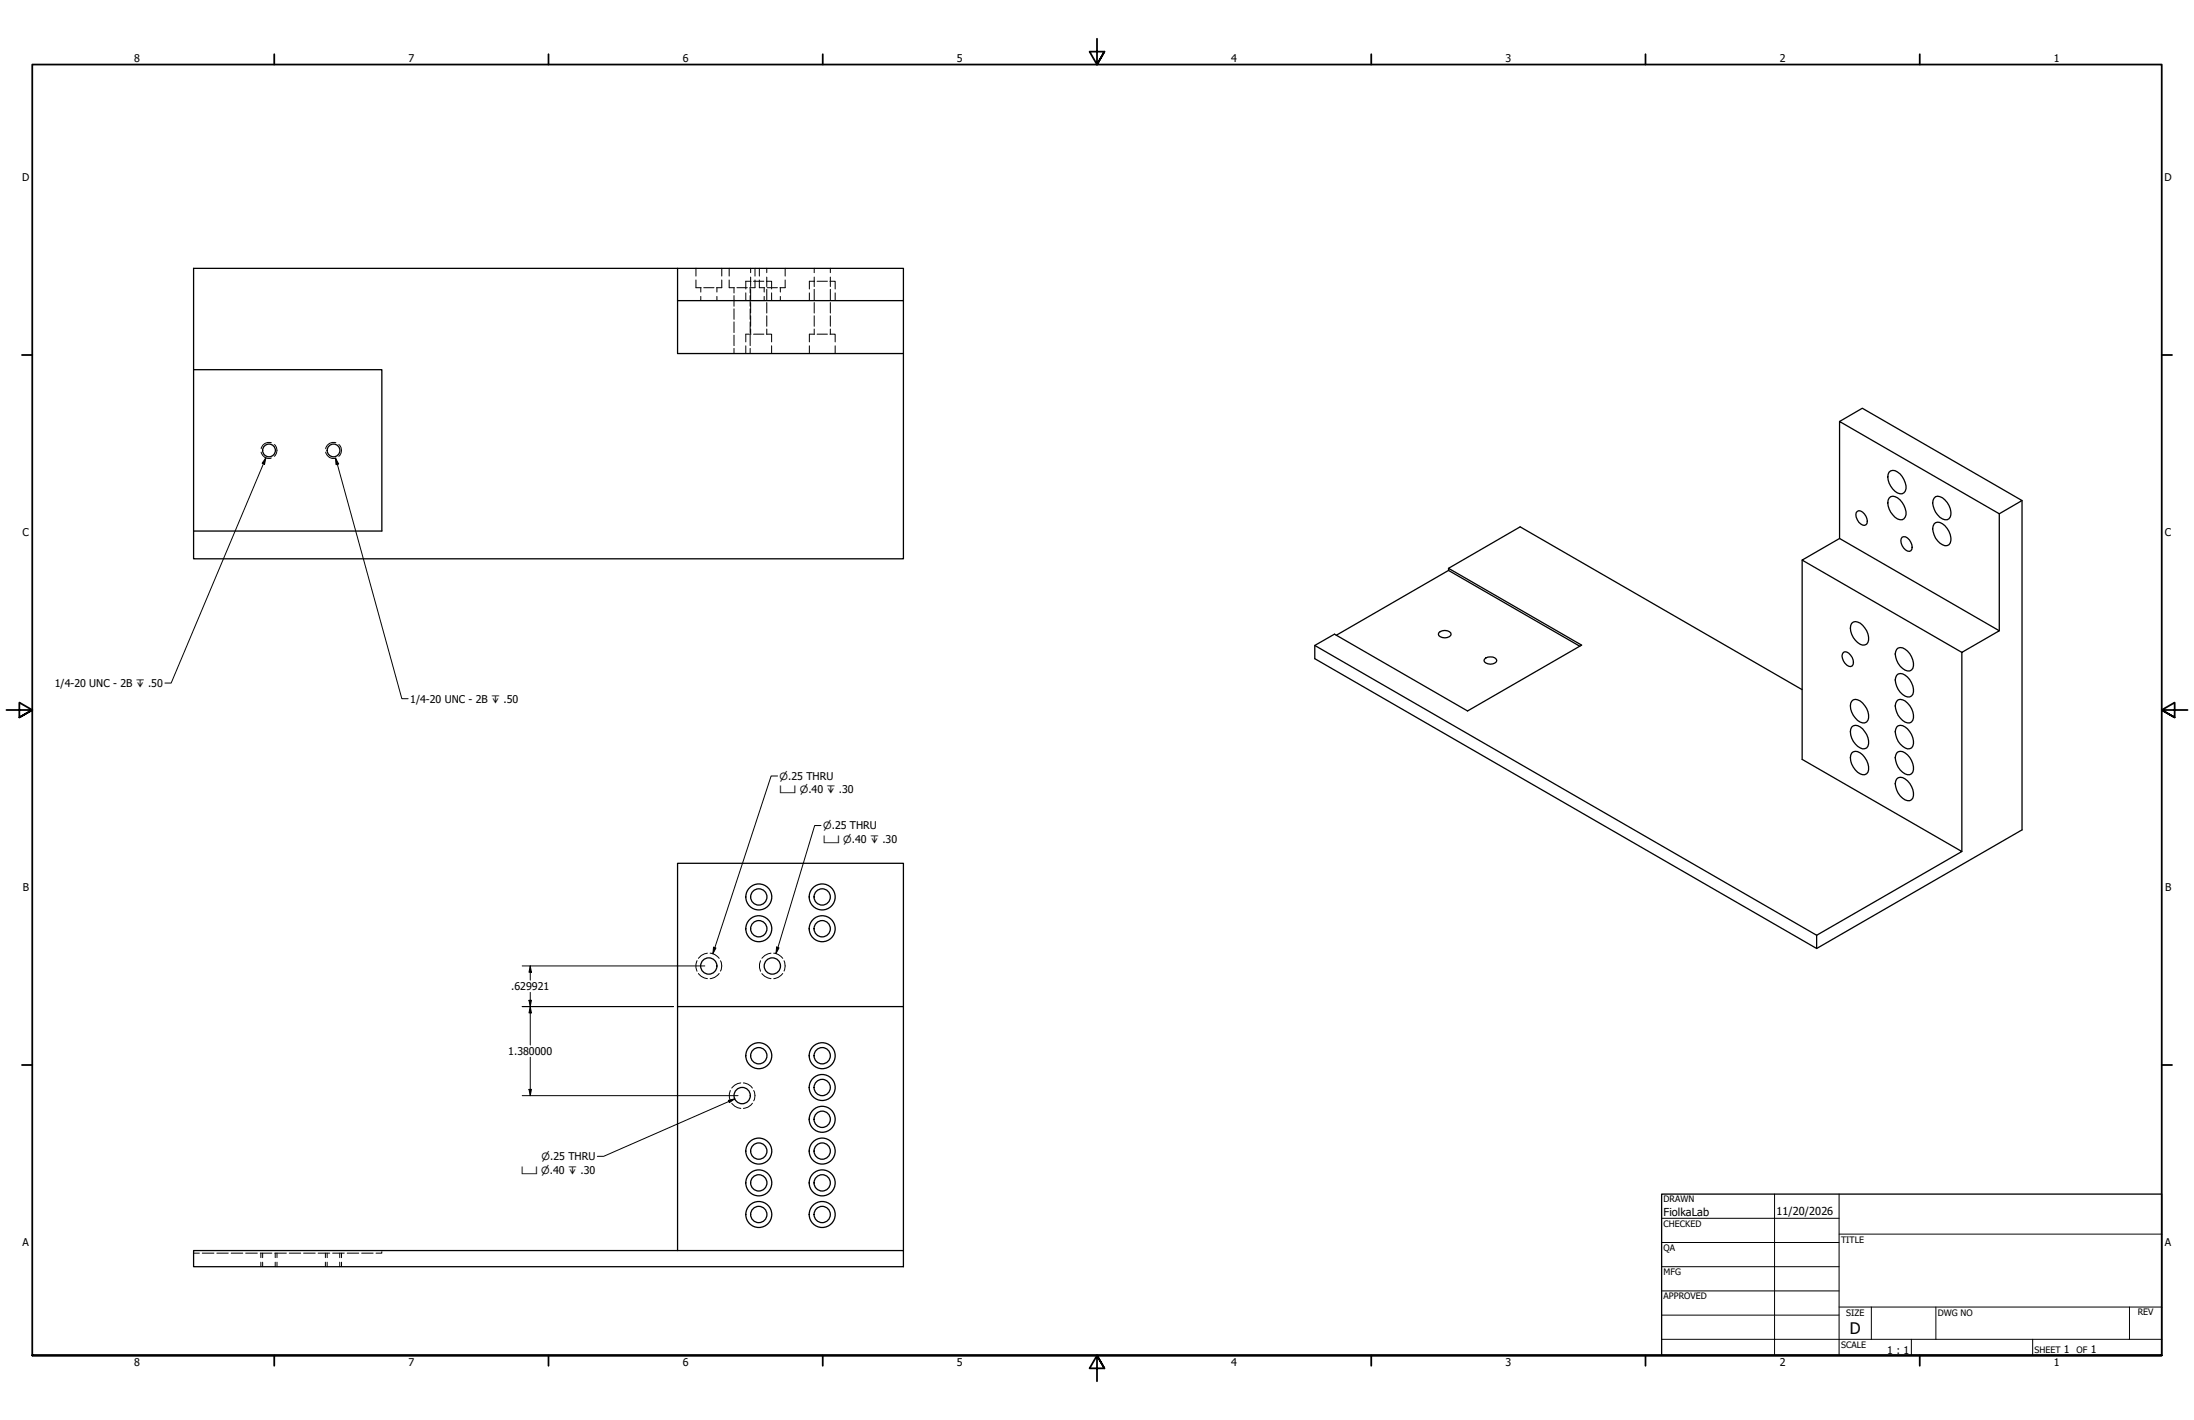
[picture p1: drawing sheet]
<svg xmlns="http://www.w3.org/2000/svg" width="864mm" height="559mm" viewBox="0 0 864 559" stroke-linecap="round" stroke-linejoin="round" font-family="sans-serif">
<!-- layer: Hidden (ANSI) -->
<g fill="none" stroke="#000" stroke-width=".39">
<path d="M273.9 110.2v3h2.1M273.9 105.6v3M275.8 113.2v1.7M275.8 116.6v1.7M277 113.2h4.1M282.2 113.2v1.7M282.2 116.6v1.7M284.1 110.2v3h-2M284.1 105.6v3M287 110.2v3h2.1M287 105.6v3M288.9 113.2v2.1"/>
<path d="M288.9 116.3v4.2M290.1 113.2h4M293.6 115.3v3M295.3 113.2v2.1M295.3 116.3v4.2M295.5 105.6v1.7M295.5 109v3.8M295.5 113.9v4.1M295.5 119.1v4.1M295.6 110.7h-2v3M296.6 110.7h4.1M297.2 110.2v3h-2.1"/>
<path d="M297.2 105.6v3M298.9 110.2v3h2M298.9 105.6v3M300.8 113.2v1.7M300.8 116.6v1.7M301.7 110.7h2v3M301.8 105.6v1.7M301.8 109v3.8M301.8 113.9v4.1M301.8 119.1v4.1M301.9 113.2h4.1M303.7 115.3v3"/>
<path d="M307.1 113.2v1.7M307.1 116.6v1.7M309.1 110.2v3h-2.1M309.1 105.6v3M318.6 115.3v3M320.5 105.6v1.7M320.5 109v3.8M320.5 113.9v4.1M320.5 119.1v4.1M320.6 110.7h-2v3M321.6 110.7h4.1M326.7 110.7h2v3"/>
<path d="M326.8 105.6v1.7M326.8 109v3.8M326.8 113.9v4.1M326.8 119.1v4.1M328.7 115.3v3M288.9 121.5v4.2M288.9 126.7v4.2M288.9 131.9v4.1M288.9 137.1v2M293.6 136.1v3M295.3 121.5v4.2M295.3 126.7v4.2"/>
<path d="M295.3 131.9v4.1M295.3 137.1v2M295.5 124.3v4.1M295.5 129.5v2M295.6 131.5h-2v3.1M296.6 131.5h4.1M301.7 131.5h2v3.1M301.8 124.3v4.1M301.8 129.5v2M303.7 136.1v3M318.6 136.1v3M320.5 124.3v4.1"/>
<path d="M320.5 129.5v2M320.6 131.5h-2v3.1M321.6 131.5h4.1M326.7 131.5h2v3.1M326.8 124.3v4.1M326.8 129.5v2M328.7 136.1v3M274.4 378.1a4.5 4.5 0 0 0 0 4.1M278.4 375.1a4.9 4.9 0 0 0-3.5 2M279.5 375.1a4.9 4.9 0 0 1 3.6 2M283.6 378.1a4.3 4.3 0 0 1 0 4M299.3 378.1a5.2 5.2 0 0 0 0 4.1"/>
<path d="M303.5 375.1a4.9 4.9 0 0 0-3.6 2M304.5 375.1a4.9 4.9 0 0 1 3.6 2M308.6 378.1a4.9 4.9 0 0 1 0 4M274.9 383.1a4.9 4.9 0 0 0 3.5 2M283.1 383.1a4.9 4.9 0 0 1-3.6 2M299.9 383.1a4.9 4.9 0 0 0 3.6 2M308.1 383.1a4.9 4.9 0 0 1-3.6 2M287.5 429.1l-.4 1.4 .4 2.7M288 434.1a4.9 4.9 0 0 0 3.6 2.1M291.6 426.1a4.9 4.9 0 0 0-3.6 2.1M292.6 426.1a4.6 4.6 0 0 1 3.6 2.1M296.2 434.1a4.6 4.6 0 0 1-3.6 2.1"/>
<path d="M296.7 429.1a4.3 4.3 0 0 1 0 4.1M76.2 493.1h2.3M79.6 493.1h4.6M85.3 493.1h4.6M91 493.1h4.6M96.7 493.1h4.6M102.4 493.1h4.6M103.4 493.1v1.8M103.4 496.7v1.8M108.1 493.1h4.6M108.3 493.1v1.8M108.3 496.7v1.8"/>
<path d="M113.9 493.1h4.5M119.5 493.1h4.6M125.2 493.1h4.6M128.8 493.1v1.8M128.8 496.7v1.8M130.9 493.1h4.6M133.7 493.1v1.8M133.7 496.7v1.8M136.7 493.1h4.5M142.4 493.1h4.5M150.3 492.8v.3h-2.3M150.3 492.1v.3"/>
</g>
<!-- layer: Hidden Narrow (ANSI) -->
<g fill="none" stroke="#000" stroke-width=".39">
<path d="M102.8 177.9a2.97 2.97 0 0 0 4 2.3M106.8 174.2a3.1 3.1 0 0 0-4 2.4M107.9 174.9a3 3 0 0 1 0 4.7M128.2 177.9a2.97 2.97 0 0 0 4 2.3M132.2 174.2a3.1 3.1 0 0 0-4 2.4M133.3 174.9a3 3 0 0 1 0 4.7M102.7 493.1v1.8M102.7 496.7v1.8M109 493.1v1.8M109 496.7v1.8M128.1 493.1v1.8M128.1 496.7v1.8"/>
<path d="M134.4 493.1v1.8M134.4 496.7v1.8"/>
</g>
<!-- layer: Visible (ANSI) -->
<g fill="none" stroke="#000" stroke-width=".51">
<path d="M266.7 105.6h-190.5v39.9h74.1v63.5h-74.1M266.7 118.3h88.9v20.8h-88.9zM266.7 118.3v-12.7h88.9v12.7M355.6 139.1v80.8h-279.4v-10.9M76.2 145.5v63.5M724.1 165.9l8.9-5.2 62.9 36.3-8.9 5.2M743.6 196a2.27 2.27 0 0 1 3.3-.1 7.3 7.3 0 0 1 3 7.6 2 2 0 0 1-3 .7 6.9 6.9 0 0 1-3.3-8.2zM743.6 185.8a2.35 2.35 0 0 1 3.3-.1 7.3 7.3 0 0 1 3 7.6 2.04 2.04 0 0 1-3 .7 6.8 6.8 0 0 1-3.3-8.2zM761.9 195.5a4.9 4.9 0 0 1 5.2 3.4 4.9 4.9 0 0 1 0 5.3 3.2 3.2 0 0 1-4.4-1.6 6.1 6.1 0 0 1-1.4-6.6zM795.9 197v129.6l-80.8 46.7M724.1 211.9v-46l62.9 36.3v46M731.1 201.2a2.16 2.16 0 0 1 2.8 1 3.6 3.6 0 0 1 .6 4.3 2.56 2.56 0 0 1-3.4-2 2.6 2.6 0 0 1 0-3.3z"/>
<path d="M748.7 211.4a3.2 3.2 0 0 1 3.8 3 1.83 1.83 0 0 1-.9 2.6 4 4 0 0 1-2.9-5.6zM761.3 206.2a2.34 2.34 0 0 1 3.3-.1 7.3 7.3 0 0 1 3.1 7.6 2.04 2.04 0 0 1-3.1 .7 7.2 7.2 0 0 1-3.7-7.4zM570.2 224.5v-.9l52.4 30.3-44.9 25.9-52.4-30.2-7.8 4.4v5.2l197.6 114.1v-5.3M570.2 223.6l28.2-16.3 111 64.1M709.4 220.4v78.4l62.8 36.3-57.1 32.9M517.5 254l197.6 114M526 250l44.2-25.5 51.7 29.8M566.4 249a3.1 3.1 0 0 1 4.8 .6 2.88 2.88 0 0 1-5 0zM584.3 259.4a3.2 3.2 0 0 1 4.9 .5 2.88 2.88 0 0 1-5.1 0zM725.6 256.7a2.12 2.12 0 0 1 2.8 1.1 3.6 3.6 0 0 1 .6 4.3 2.21 2.21 0 0 1-2.8-1.1 3.7 3.7 0 0 1-.6-4.3zM728.9 245.3a2.76 2.76 0 0 1 4.3 .8 6.8 6.8 0 0 1 2.1 6.7 2.41 2.41 0 0 1-4.1 .1 6.7 6.7 0 0 1-2.3-7.6zM746.6 255.5a2.34 2.34 0 0 1 3.3 0 7.3 7.3 0 0 1 3 7.5 2.04 2.04 0 0 1-3 .7 7.3 7.3 0 0 1-3.7-7.4z"/>
<path d="M772.2 256.7l-62.8-36.3 14.7-8.5 62.9 36.3-14.8 8.5v78.4M728.9 276a2.34 2.34 0 0 1 3.3-.2 7.3 7.3 0 0 1 3.1 7.6 2.04 2.04 0 0 1-3.1 .8 6.8 6.8 0 0 1-3.3-8.2zM746.6 265.7a2.34 2.34 0 0 1 3.3 0 7.3 7.3 0 0 1 3 7.5 2.04 2.04 0 0 1-3 .7 7.3 7.3 0 0 1-3.7-7.3zM747.1 275.4a4.9 4.9 0 0 1 5.3 3.4 4.9 4.9 0 0 1 0 5.3 2.75 2.75 0 0 1-3.5-.6 7.5 7.5 0 0 1-2.7-6.8zM728.9 296.4a2.42 2.42 0 0 1 3.3-.1 7.3 7.3 0 0 1 3.1 7.5 2.08 2.08 0 0 1-3.1 .7 6.8 6.8 0 0 1-3.3-8.1zM728.9 286.1a2.42 2.42 0 0 1 3.3 0 7.3 7.3 0 0 1 3.1 7.5 2.08 2.08 0 0 1-3.1 .7 6.8 6.8 0 0 1-3.3-8.2zM746.6 296.4a2.34 2.34 0 0 1 3.3-.1 7.3 7.3 0 0 1 3 7.5 2.04 2.04 0 0 1-3 .7 7.3 7.3 0 0 1-3.7-7.3zM746.6 286.1a2.34 2.34 0 0 1 3.3 0 7.3 7.3 0 0 1 3 7.5 2.04 2.04 0 0 1-3 .7 7.2 7.2 0 0 1-3.7-7.3zM746.6 306.6a2.34 2.34 0 0 1 3.3-.1 7.3 7.3 0 0 1 3 7.6 2.04 2.04 0 0 1-3 .7 7.3 7.3 0 0 1-3.7-7.5zM266.7 396.1v-56.4h88.9v56.4M76.2 492.1h279.4v6.4h-279.4zM266.7 492.1v-96h88.9v96"/>
<circle cx="105.9" cy="177.3" r="2.51"/>
<circle cx="131.3" cy="177.3" r="2.51"/>
<circle cx="298.7" cy="353" r="3.2"/>
<circle cx="298.7" cy="353" r="5.1"/>
<circle cx="323.6" cy="353" r="3.2"/>
<circle cx="323.6" cy="353" r="5.1"/>
<circle cx="298.7" cy="365.5" r="3.2"/>
<circle cx="298.7" cy="365.5" r="5.1"/>
<circle cx="323.6" cy="365.5" r="3.2"/>
<circle cx="323.6" cy="365.5" r="5.1"/>
<circle cx="279" cy="380.1" r="3.2"/>
<circle cx="304" cy="380.1" r="3.2"/>
<circle cx="298.7" cy="415.4" r="3.2"/>
<circle cx="298.7" cy="415.4" r="5.1"/>
<circle cx="323.6" cy="415.4" r="3.2"/>
<circle cx="323.6" cy="415.4" r="5.1"/>
<circle cx="292.1" cy="431.1" r="3.2"/>
<circle cx="323.6" cy="428" r="3.2"/>
<circle cx="323.6" cy="428" r="5.1"/>
<circle cx="298.7" cy="453" r="3.2"/>
<circle cx="298.7" cy="453" r="5.1"/>
<circle cx="323.6" cy="440.5" r="3.2"/>
<circle cx="323.6" cy="453" r="3.2"/>
<circle cx="323.6" cy="453" r="5.1"/>
<circle cx="323.6" cy="440.5" r="5.1"/>
<circle cx="298.7" cy="465.5" r="3.2"/>
<circle cx="298.7" cy="477.9" r="3.2"/>
<circle cx="298.7" cy="465.5" r="5.1"/>
<circle cx="298.7" cy="477.9" r="5.1"/>
<circle cx="323.6" cy="465.5" r="3.2"/>
<circle cx="323.6" cy="477.9" r="3.2"/>
<circle cx="323.6" cy="465.5" r="5.1"/>
<circle cx="323.6" cy="477.9" r="5.1"/>
</g>
<!-- layer: Border (ANSI) -->
<g fill="none" stroke="#000" stroke-width=".7">
<path d="M431.8 15.2v10.2l-2.9-5.1h5.8l-2.9 5.1 2.9-5.1M107.9 21.3v4.1M215.9 21.3v4.1M323.8 21.3v4.1M539.8 21.3v4.1M647.7 21.3v4.1M755.6 21.3v4.1M8.6 139.7h4.1M850.9 139.7h4.1M2.5 279.4h10.2l-5.1-2.9v5.8l5.1-2.9-5.1 2.9M861.1 279.4h-10.2l5.1-2.9v5.8l-5.1-2.9 5.1 2.9M8.6 419.1h4.1"/>
<path d="M850.9 419.1h4.1M12.7 533.4v-508h838.2v508h-838.2h838.2M107.9 533.4v4.1M215.9 533.4v4.1M323.8 533.4v4.1M434.7 538.5l-2.9-5.1 2.9 5.1h-5.8l2.9-5.1v10.2M539.8 533.4v4.1M647.7 533.4v4.1M755.6 533.4v4.1"/>
</g>
<!-- layer: Title (ANSI) -->
<g fill="none" stroke="#000" stroke-width=".39">
<path d="M654 479.4h69.9M698.5 469.9v63.5M723.9 469.9v63.5M654 488.9h69.9M654 498.5h69.9M723.9 485.6h127M654 508h69.9M654 517.5h69.9M723.9 514.3h127M736.6 514.3v12.7M762 514.3v12.7M838.2 514.3v12.7"/>
<path d="M654 527h196.9M752.3 527v6.4M800.1 527v6.4"/>
</g>
<path d="M654 469.9h196.9v63.5h-196.9z" fill="none" stroke="#000" stroke-width=".51"/>
<!-- layer: Dimension (ANSI) -->
<path d="M205.5 396.1h59.6M205.5 380.1h71.9M208.2 393.6h1l-.5 2.5zM208.7 380.1l.5 2.5h-1zM208.7 396.1l.5 2.5h-1zM208.7 380.1v5.6M208.7 390.5v20.7M208.7 416.1v15.1M205.5 431.2h85M208.2 428.7h1l-.5 2.5z" fill="none" stroke="#000" stroke-width=".39"/>
<path d="M208.2 393.6h1l-.5 2.5zM208.7 380.1l.5 2.5h-1zM208.7 396.1l.5 2.5h-1zM208.2 428.7h1l-.5 2.5z" fill="#000"/>
<!-- layer: Symbol (ANSI) -->
<path d="M104.6 180.1l-.5 2.6-.9-.4zM104.6 180.1l-37.2 88.7h-2.5M132.1 180.3l1.2 2.3-1 .3zM132.1 180.3l26.1 94.7h2.5M306.1 305.4h-2.6l-22.9 69.9M323.2 324.9h-2.5l-15.3 50.3M280.9 372.7l.9 .4-1.2 2.2zM305.7 372.7l.9 .3-1.2 2.2zM286.7 433l2.5-.6-2.1 1.5zM289.2 432.4l-51.6 22.6h-2.5" fill="none" stroke="#000" stroke-width=".39"/>
<path d="M104.6 180.1l-.5 2.6-.9-.4zM132.1 180.3l1.2 2.3-1 .3zM280.9 372.7l.9 .4-1.2 2.2zM305.7 372.7l.9 .3-1.2 2.2zM286.7 433l2.5-.6-2.1 1.5z" fill="#000"/>
<text font-size="6.3" x="728.1" y="524.9">D</text>
<g font-size="4.3">
<text x="654.8" y="478.6">FiolkaLab</text>
<text x="699.3" y="478">11/20/2026</text>
</g>
<g font-size="4.2">
<text x="52.8" y="24.4">8</text>
<text x="160.8" y="24.4">7</text>
<text x="268.7" y="24.4">6</text>
<text x="376.7" y="24.4">5</text>
<text x="484.6" y="24.4">4</text>
<text x="592.6" y="24.4">3</text>
<text x="700.5" y="24.4">2</text>
<text x="808.5" y="24.4">1</text>
<text x="8.8" y="71.4">D</text>
<text x="852" y="71.4">D</text>
<text x="8.9" y="211.1">C</text>
<text x="852.2" y="211.1">C</text>
<text x="21.5" y="270.3">1/4-20 UNC - 2B ↧ .50</text>
<text x="161.5" y="276.5">1/4-20 UNC - 2B ↧ .50</text>
<text x="9" y="350.8">B</text>
<text x="852.2" y="350.8">B</text>
<text x="201.2" y="389.6">.629921</text>
<text x="200.1" y="415.2">1.380000</text>
<text x="8.9" y="490.5">A</text>
<text x="852.2" y="490.5">A</text>
<text x="742.9" y="532.6">1 : 1</text>
<text x="812.4" y="532.6">1</text>
<text x="823" y="532.6">1</text>
<text x="52.8" y="537.5">8</text>
<text x="160.8" y="537.5">7</text>
<text x="268.7" y="537.5">6</text>
<text x="376.7" y="537.5">5</text>
<text x="484.6" y="537.5">4</text>
<text x="592.6" y="537.5">3</text>
<text x="700.5" y="537.5">2</text>
<text x="808.5" y="537.5">1</text>
</g>
<g font-size="3.9">
<text x="306.8" y="306.9">⌀.25 THRU</text>
<text x="306.8" y="312.2">⌴ ⌀.40 ↧ .30</text>
<text x="324" y="326.4">⌀.25 THRU</text>
<text x="324" y="331.7">⌴ ⌀.40 ↧ .30</text>
<text x="205.1" y="461.9">⌴ ⌀.40 ↧ .30</text>
<text x="213.2" y="456.6">⌀.25 THRU</text>
</g>
<g font-size="3.5">
<text x="654.8" y="473.2">DRAWN</text>
<text x="654.8" y="482.8">CHECKED</text>
<text x="724.7" y="488.9">TITLE</text>
<text x="654.8" y="492.3">QA</text>
<text x="654.8" y="501.8">MFG</text>
<text x="654.8" y="511.4">APPROVED</text>
<text x="726.7" y="517.7">SIZE</text>
<text x="762.8" y="517.7">DWG NO</text>
<text x="841.4" y="517.7">REV</text>
<text x="724.7" y="530.4">SCALE</text>
<text x="800.9" y="532.6">SHEET</text>
<text x="817.4" y="532.6">OF</text>
</g>
</svg>
